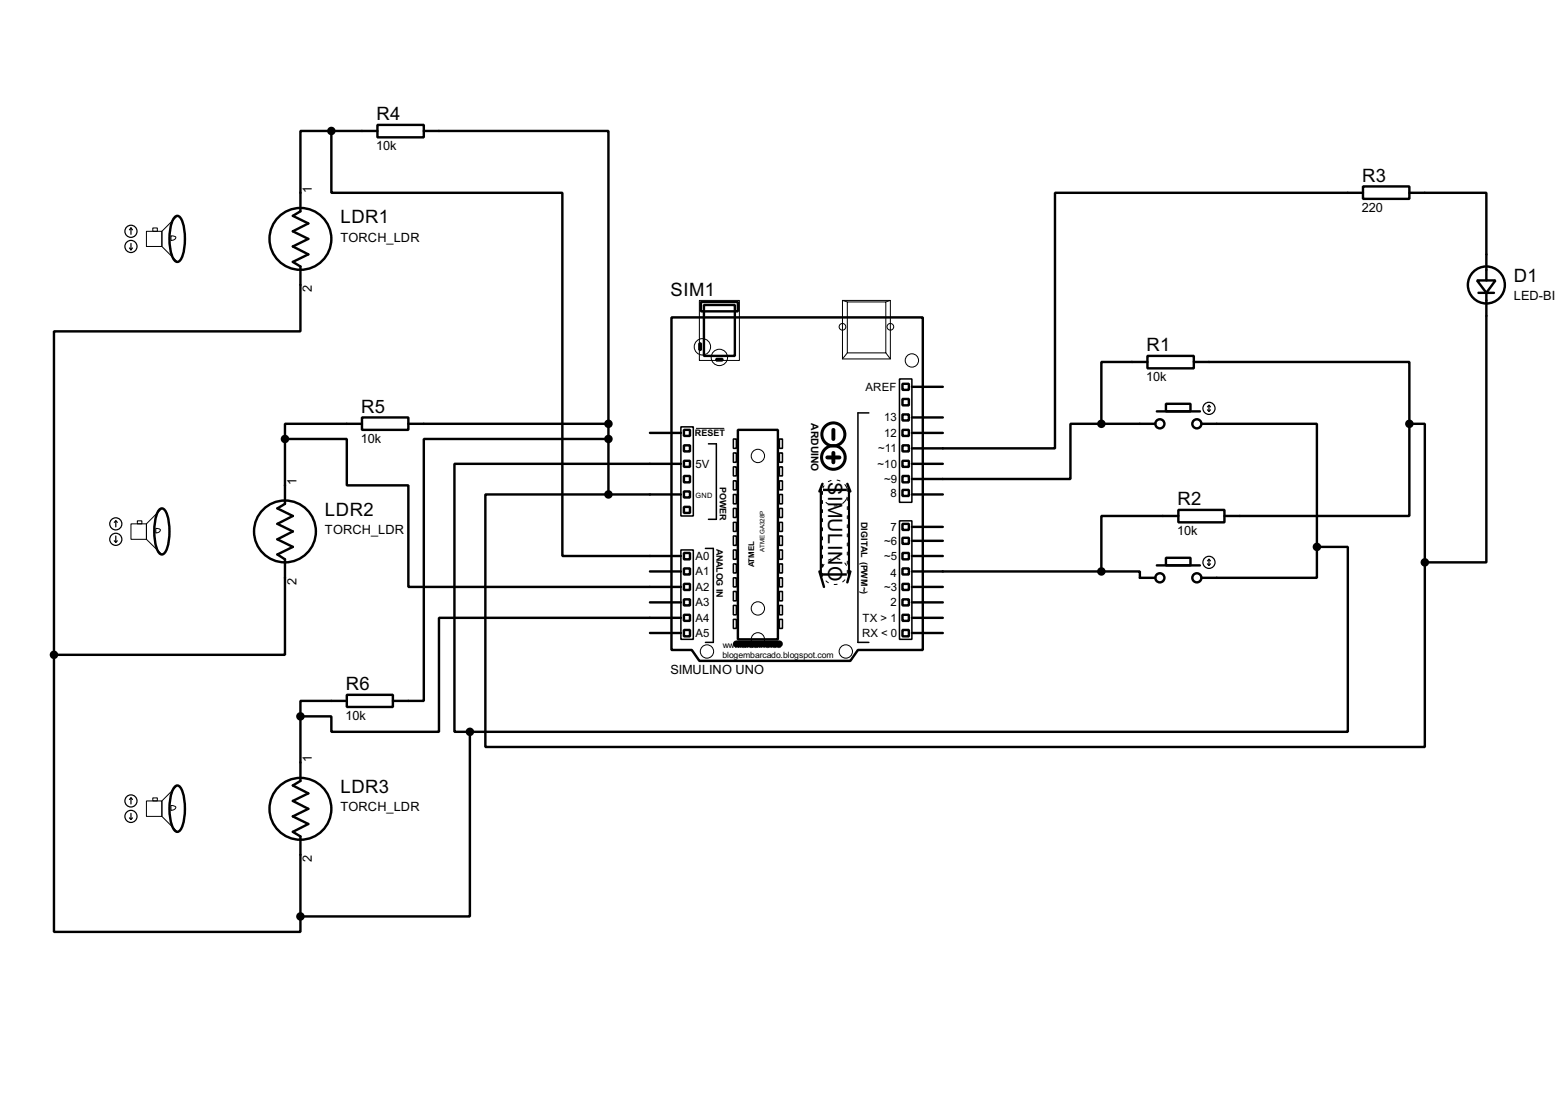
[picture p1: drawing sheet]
<svg xmlns="http://www.w3.org/2000/svg" width="256mm" height="180mm" viewBox="0 0 256 180" stroke-linecap="round" stroke-linejoin="round" font-family="sans-serif">
<g fill="none" stroke="#000" stroke-width=".4">
<path d="M29 35.7l.3-.1a1.56 1.56 0 0 1 .9 1.4 9 9 0 0 1-.4 5.8l-.5 .4a1.6 1.6 0 0 1-1.1-1.4 8.6 8.6 0 0 1 .5-5.8zM54.7 21.6h-5.1v13.3l-1.3 .7 2.6 1.3-2.6 1.3 2.6 1.2-2.6 1.3 2.6 1.3-2.6 1.2 1.3 .8v10.7h-40.7v53.3M54.7 21.6v10.2h38.1v59.9h19.5M54.7 21.6h7.6M62.3 20.6h7.6v2.1h-7.6zM69.9 21.6h30.5v48.3M224.8 30.8h7.7v2h-7.7zM224.8 31.8h-50.8v42.2h-23.6M232.5 31.8h12.7v14.5M110.8 52.4h41.4v54.8h-10.7l-1.2 1.8h-24.9l-1.3-1.8h-3.3zM115.4 56.7h.2v1h-.2zM115.6 49.8h6.1v1.6h-6.1z"/>
<path d="M116.1 50.3h5.1v8.4h-5.1zM118.2 59.2h1v.3h-1zM189.3 58.7h7.6v2.1h-7.6zM189.3 59.7h-7.6v10.2M196.9 59.7h35.6v10.2M243.6 46.3h3.1l-1.5 2zM243.9 48.3h2.5M245.2 48.3v44.5h-10.2M47 72.4v10.7l-1.2 .8 2.5 1.2-2.5 1.3 2.5 1.3-2.5 1.3 2.5 1.2-2.5 1.3 1.2 .8v15.7h-38.1M47 72.4h10.2v7.7h10.2v16.7h44.9M59.7 68.9h7.7v2h-7.7zM59.7 69.9h-12.7v2.5"/>
<path d="M67.4 69.9h33M100.4 72.4h-30.5v43.2h-5.1M100.4 69.9v11.7M107.2 71.4h5.1M112.3 76.5h-37.3v44.2h2.5M112.8 70.9h1v1h-1zM112.8 73.5h1v1h-1zM112.8 76h1v1h-1zM112.8 78.5h1v1.1h-1zM121.7 70.9h6.6v34.6h-6.6zM135.7 79.8l-.5 1.3M139.8 79.8l.5 1.3"/>
<path d="M148.9 63.3h1v1h-1zM148.9 68.4h1v1h-1zM148.9 70.9h1v1h-1zM148.9 73.5h1v1h-1zM148.9 76h1v1h-1zM148.9 78.5h1v1.1h-1zM148.9 65.8h1v1.1h-1zM150.4 76.5h5.1M150.4 71.4h5.1M150.4 68.9h5.1M150.4 63.8h5.1M181.7 69.9h-5.1v9.1h-26.2"/>
<path d="M181.7 69.9h8.9M190.8 67.9h7.1M192.3 66.6h4.1v1.3h-4.1zM198.2 69.9h19v20.3M232.5 69.9v15.2h-30.5M232.5 69.9h2.5v22.9M26.4 83.9h.3a1.56 1.56 0 0 1 1 1.4 9 9 0 0 1-.4 5.8l-.6 .4a1.56 1.56 0 0 1-1-1.5 9 9 0 0 1 .4-5.8zM100.4 81.6h-20.3v41.6h154.9v-30.4M100.4 81.6h11.9M107.2 94.3h5.1M107.2 99.4h5.1M112.8 81.1h1v1h-1z"/>
<path d="M112.8 83.6h1v1h-1zM112.8 91.2h1v1.1h-1zM112.8 93.8h1v1h-1zM112.8 96.3h1v1h-1zM112.8 98.9h1v1h-1zM135.2 94.3l.7 2.5M135.4 80.8h4.6v14h-4.6zM140.3 94.3l-.5 1.8M148.9 80.8h1v1h-1zM148.9 86.4h1v1h-1zM148.9 88.7h1v1h-1zM148.9 91.2h1v1.1h-1z"/>
<path d="M148.9 93.8h1v1h-1zM148.9 96.3h1v1h-1zM148.9 98.9h1v1h-1zM150.4 94.3h31.3M150.4 81.6h5.1M150.4 99.4h5.1M150.4 96.8h5.1M150.4 91.7h5.1M150.4 89.2h5.1M150.4 86.9h5.1M181.7 94.3h6.3v1h2.6M190.8 93.3h7.1"/>
<path d="M192.3 92h4.1v1.3h-4.1zM194.4 84.1h7.6v2.1h-7.6zM194.4 85.1h-12.7v9.2M217.2 90.2v5.1h-19M217.2 90.2h5.1v30.5h-144.8M8.9 108v45.7h40.7v-2.5M49.6 118.2v10.6l-1.3 .8 2.6 1.3-2.6 1.2 2.6 1.3-2.6 1.3 2.6 1.2-2.6 1.3 1.3 .8v13.2M57.2 114.6h7.6v2h-7.6zM57.2 115.6h-7.6v2.6M107.2 104.4h5.1M112.3 101.9h-39.9v18.8h-17.7v-2.5h-5.1M112.8 101.4h1v1h-1z"/>
<path d="M112.8 103.9h1v1.1h-1zM148.9 101.4h1v1h-1zM148.9 103.9h1v1.1h-1zM150.4 104.4h5.1M150.4 101.9h5.1M29 129.7l.3-.1a1.59 1.59 0 0 1 .9 1.4 9.1 9.1 0 0 1-.4 5.8l-.3 .3-.2 .1a1.63 1.63 0 0 1-1.1-1.4 8.7 8.7 0 0 1 .5-5.9zM77.5 120.7v30.5h-27.9"/>
<circle cx="49.5" cy="39.4" r="5.1"/>
<circle cx="245.1" cy="47" r="3.1"/>
<circle cx="191.3" cy="69.9" r=".75"/>
<circle cx="197.4" cy="69.9" r=".75"/>
<circle cx="47" cy="87.7" r="5.1"/>
<circle cx="191.3" cy="95.3" r=".75"/>
<circle cx="197.4" cy="95.3" r=".75"/>
<circle cx="49.5" cy="133.4" r="5.1"/>
</g>
<g fill="none" stroke="#000" stroke-width=".25">
<path d="M112.3 70.4h2.1v14.7h-2.1zM116.9 73.2h1.3v12.5h-1.3M121 72.4h.5v1.6h-.5zM121 74.7h.5v1.6h-.5zM121 77h.5v1.5h-.5zM121 79.3h.5v1.5h-.5zM128.6 72.4h.5v1.6h-.5zM128.6 74.7h.5v1.6h-.5zM128.6 77h.5v1.5h-.5zM128.6 79.3h.5v1.5h-.5zM143.3 68.1h-1.8v37.9h1.8M148.4 62.5h2v20.4h-2z"/>
<path d="M112.3 90.7h2.1v14.8h-2.1zM116.4 90.5h1.3v15.5h-1.3M121 81.6h.5v1.5h-.5zM121 83.9h.5v1.5h-.5zM121 86.2h.5v1.5h-.5zM121 88.4h.5v1.6h-.5zM121 90.7h.5v1.6h-.5zM121 93h.5v1.5h-.5zM121 95.3h.5v1.5h-.5zM121 97.6h.5v1.5h-.5zM121 99.9h.5v1.5h-.5zM128.6 81.6h.5v1.5h-.5z"/>
<path d="M128.6 83.9h.5v1.5h-.5zM128.6 86.2h.5v1.5h-.5zM128.6 88.4h.5v1.6h-.5zM128.6 90.7h.5v1.6h-.5zM128.6 93h.5v1.5h-.5zM128.6 95.3h.5v1.5h-.5zM128.6 97.6h.5v1.5h-.5zM128.6 99.9h.5v1.5h-.5zM148.4 85.9h2v19.6h-2zM121 102.2h.5v1.5h-.5zM128.6 102.2h.5v1.5h-.5z"/>
</g>
<g fill="none" stroke="#fff" stroke-width=".16">
<path d="M135.7 80.6v14.5M139.8 80.6v14.5"/>
<circle cx="137.7" cy="81.3" r="2.15"/>
<circle cx="137.7" cy="94.3" r="2.15"/>
</g>
<circle cx="137.7" cy="81.3" r="2.15" fill="none" stroke="#000" stroke-width=".16" stroke-dasharray="2 1 .5 1 .5 1"/>
<g fill="none" stroke="#000" stroke-width=".16" stroke-dasharray=".5 1">
<path d="M135.7 95.1v-14.5M139.8 80.6v14.5"/>
<circle cx="137.7" cy="94.3" r="2.15"/>
</g>
<g fill="none" stroke="#000" stroke-width=".5">
<circle cx="137.4" cy="75.5" r="1.95"/>
<circle cx="137.4" cy="71.7" r="1.9"/>
</g>
<path d="M136.5 75.5h2M137.5 70.9v1.5M137.5 74.7v1.6" fill="none" stroke="#000" stroke-width=".65"/>
<g fill="none" stroke="#000" stroke-width=".16">
<path d="M24.2 38.2h2.5v2.5h-2.5zM25.2 37.6h.8v.6h-.8zM28.2 38.9l.7 .1 .1 .2a.68 .68 0 0 1-.8 .5zM29 35.7a5.2 5.2 0 0 0-1 3.7 5.2 5.2 0 0 0 1 3.7l.3 .1-2.6-2.5v-2.5l2.6-2.6zM115.4 49.6h6.6v9.9h-6.6zM139 49.6h7.9v9.6h-7.9zM139 49.6l.8 .2M139.8 49.8h6.3v8.4h-6.3zM139.8 58.2l-.8 1M146.1 58.2l.8 1M146.9 49.6l-.8 .2M114.9 70.7h4.5"/>
<path d="M21.6 86.4h2.6v2.6h-2.6zM22.7 85.9h.7v.5h-.7zM25.7 87.2l.6 .1 .2 .1a.65 .65 0 0 1-.8 .5zM26.4 83.9a5.2 5.2 0 0 0-.9 3.8 5.2 5.2 0 0 0 .9 3.7l.3 .1-2.5-2.5v-2.6l2.5-2.5zM24.2 132.1h2.5v2.6h-2.5zM25.2 131.6h.8v.5h-.8zM28.2 132.9h.4l.4 .3a.72 .72 0 0 1-.8 .5zM29 129.7a5.3 5.3 0 0 0-1 3.7 5.2 5.2 0 0 0 1 3.7l.3 .1-2.6-2.5v-2.6l2.6-2.5z"/>
<circle cx="115.8" cy="57.2" r="1.35"/>
<circle cx="118.6" cy="59" r="1.35"/>
<circle cx="138.9" cy="53.9" r=".55"/>
<circle cx="146.8" cy="53.9" r=".55"/>
<circle cx="150.4" cy="59.5" r="1.1"/>
<circle cx="125" cy="75.2" r="1.1"/>
<circle cx="116.6" cy="107.5" r="1.1"/>
<circle cx="125" cy="105.5" r="1.1"/>
<circle cx="125" cy="100.4" r="1.1"/>
<circle cx="139.5" cy="107.5" r="1.1"/>
</g>
<path d="M121.5 106.2h7.1" fill="none" stroke="#000" stroke-width="1.2"/>
<g fill="none" stroke="#000" stroke-width=".2">
<path d="M21.6 37.6l-.2 .3M21.6 37.6l.3 .3M21.6 37.6v1.1M21.4 40.9l.2 .3M21.6 40.2v1M21.9 40.9l-.3 .3M199.2 67.6l.2 .3M199.4 66.9v1M199.4 66.9l-.2 .2M199.4 66.9l.3 .2M199.7 67.6l-.3 .3M18.9 89.2l.2 .3"/>
<path d="M19.1 85.9l-.2 .3M19.1 85.9l.3 .3M19.1 85.9v1M19.1 88.4v1.1M19.4 89.2l-.3 .3M199.2 93l.2 .3M199.4 92.3v1M199.4 92.3l-.2 .2M199.4 92.3l.3 .2M199.7 93l-.3 .3M21.4 134.9l.2 .3M21.6 131.6v1"/>
<path d="M21.6 134.2v1M21.6 131.6l-.2 .3M21.6 131.6l.3 .3M21.9 134.9l-.3 .3"/>
<circle cx="21.6" cy="38.2" r="1"/>
<circle cx="21.6" cy="40.7" r="1"/>
<circle cx="199.4" cy="67.4" r="1"/>
<circle cx="19.1" cy="86.4" r="1"/>
<circle cx="19.1" cy="89" r="1"/>
<circle cx="199.4" cy="92.8" r="1"/>
<circle cx="21.6" cy="132.1" r="1"/>
<circle cx="21.6" cy="134.7" r="1"/>
</g>
<g fill="#000" stroke="#000" stroke-width=".4">
<circle cx="54.6" cy="21.6" r=".5"/>
<circle cx="47" cy="72.4" r=".5"/>
<circle cx="100.3" cy="72.4" r=".5"/>
<circle cx="100.3" cy="69.9" r=".5"/>
<circle cx="181.6" cy="69.9" r=".5"/>
<circle cx="232.4" cy="69.9" r=".5"/>
<circle cx="100.3" cy="81.6" r=".5"/>
<circle cx="181.6" cy="94.3" r=".5"/>
<circle cx="217.2" cy="90.2" r=".5"/>
<circle cx="235" cy="92.8" r=".5"/>
<circle cx="8.9" cy="108" r=".5"/>
<circle cx="49.5" cy="118.2" r=".5"/>
<circle cx="77.5" cy="120.7" r=".5"/>
<circle cx="49.5" cy="151.2" r=".5"/>
</g>
<g font-size="3.7">
<text x="136.6" y="79.5" transform="rotate(90 136.6 79.5)">S</text>
<text x="136.6" y="81.8" transform="rotate(90 136.6 81.8)">IMULINO</text>
</g>
<g font-size="3.4">
<text x="62.1" y="19.8">R4</text>
<text x="224.7" y="30">R3</text>
<text x="56.2" y="36.9">LDR1</text>
<text x="249.7" y="46.5">D1</text>
<text x="110.6" y="48.9">SIM1</text>
<text x="189.1" y="57.9">R1</text>
<text x="59.6" y="68.1">R5</text>
<text x="194.2" y="83.3">R2</text>
<text x="53.6" y="85.2">LDR2</text>
<text x="57.1" y="113.8">R6</text>
<text x="56.2" y="130.9">LDR3</text>
</g>
<g font-size="2.4">
<text x="62.1" y="24.7">10k</text>
<text x="51.5" y="31.8" transform="rotate(-90 51.5 31.8)">1</text>
<text x="224.6" y="34.9">220</text>
<text x="56.1" y="39.9">TORCH_LDR</text>
<text x="51.4" y="48.2" transform="rotate(-90 51.4 48.2)">2</text>
<text x="249.7" y="49.5">LED-BIR</text>
<text x="189.1" y="62.8">10k</text>
<text x="59.5" y="73">10k</text>
<text x="48.9" y="80.1" transform="rotate(-90 48.9 80.1)">1</text>
<text x="53.6" y="88.1">TORCH_LDR</text>
<text x="194.2" y="88.2">10k</text>
<text x="48.9" y="96.5" transform="rotate(-90 48.9 96.5)">2</text>
<text x="110.6" y="111.1">SIMULINO UNO</text>
<text x="57" y="118.7">10k</text>
<text x="51.4" y="125.8" transform="rotate(-90 51.4 125.8)">1</text>
<text x="56.1" y="133.8">TORCH_LDR</text>
<text x="51.5" y="142.2" transform="rotate(-90 51.5 142.2)">2</text>
</g>
<g font-size="2.1">
<text x="142.7" y="64.5">AREF</text>
<text x="145.8" y="69.5">13</text>
<text x="114.7" y="77.2">5V</text>
<text x="144.8" y="77.2">~10</text>
<text x="144.9" y="74.6">~11</text>
<text x="145.8" y="72.1">12</text>
<text x="145.8" y="79.7">~9</text>
<text x="146.9" y="82">8</text>
<text x="145.8" y="89.9">~6</text>
<text x="146.9" y="87.5">7</text>
<text x="114.7" y="92.4">A0</text>
<text x="114.7" y="94.9">A1</text>
<text x="145.8" y="92.4">~5</text>
<text x="146.9" y="95.2">4</text>
<text x="114.7" y="97.5">A2</text>
<text x="114.7" y="100">A3</text>
<text x="145.8" y="97.5">~3</text>
<text x="146.9" y="100">2</text>
<text x="114.7" y="102.6">A4</text>
<text x="114.7" y="105.1">A5</text>
<text x="142.2" y="105.1">RX &lt; 0</text>
<text x="142.3" y="102.6">TX &gt; 1</text>
</g>
<text font-size="1.9" x="133.8" y="69.8" transform="rotate(90 133.8 69.8)">ARDUINO</text>
<g font-size="1.7">
<text x="114.6" y="71.9">RESET</text>
<text x="118.7" y="80.4" transform="rotate(90 118.7 80.4)">POWER</text>
<text x="142.1" y="86.1" transform="rotate(90 142.1 86.1)">DIGITAL (PWM~)</text>
<text x="118.2" y="90.5" transform="rotate(90 118.2 90.5)">ANALOG IN</text>
</g>
<g font-size="1.6">
<text x="119.2" y="107">www.arduino.cc</text>
<text x="119.2" y="108.5">blogembarcado.blogspot.com</text>
</g>
<text font-size="1.5" x="124.4" y="93.6" transform="rotate(-90 124.4 93.6)">ATMEL</text>
<text font-size="1.4" x="114.7" y="82.2">GND</text>
<text font-size="1.2" x="126.1" y="91" transform="rotate(-90 126.1 91)">ATMEGA328P</text>
</svg>
